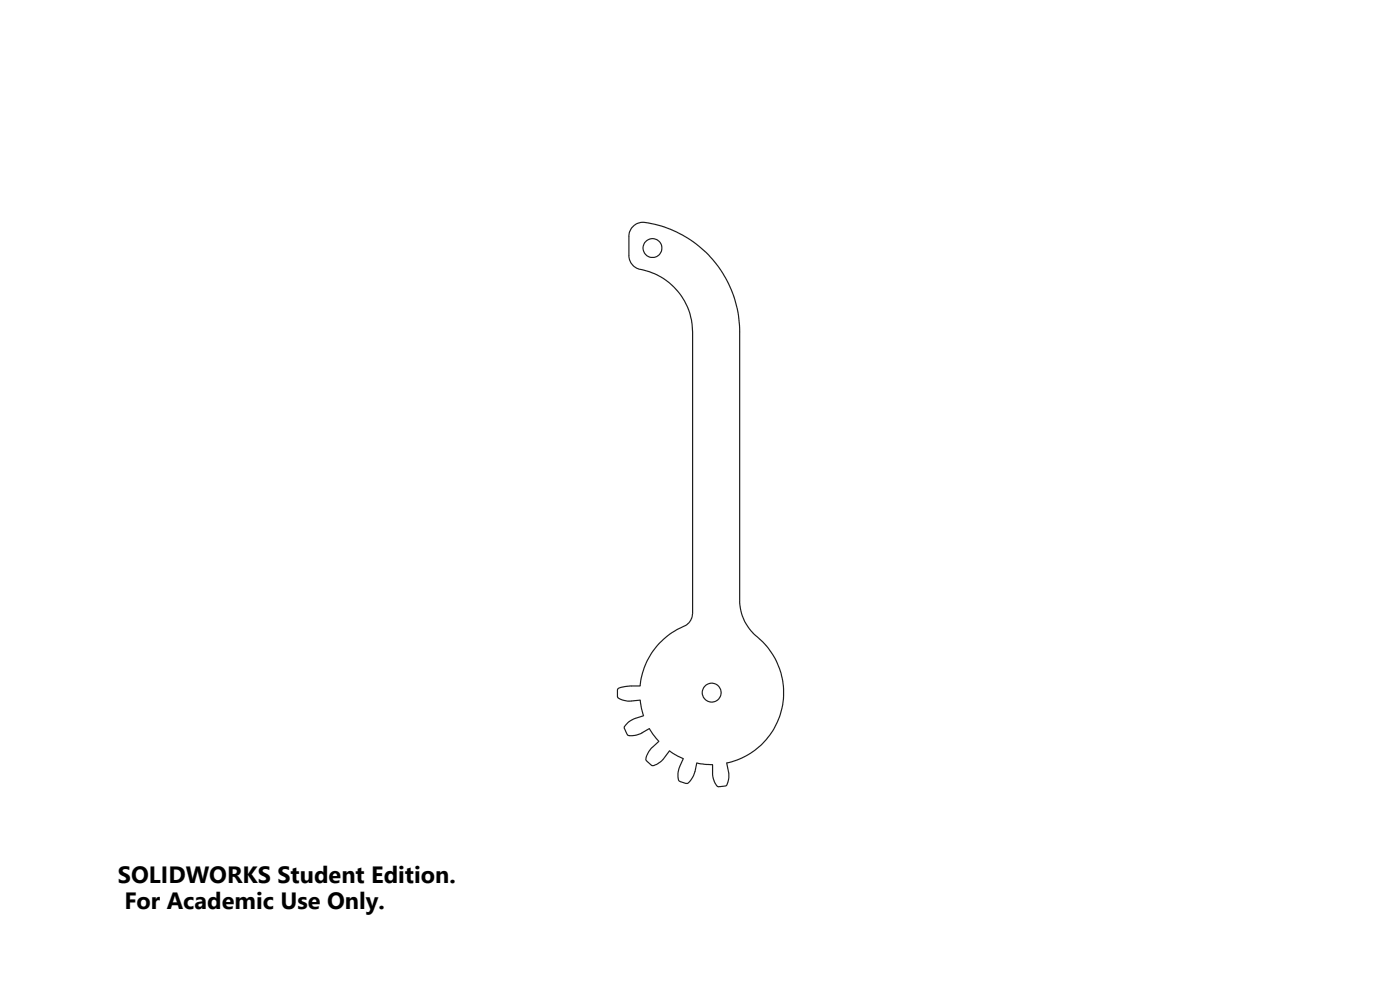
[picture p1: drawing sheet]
<svg xmlns="http://www.w3.org/2000/svg" width="297mm" height="210mm" viewBox="0 0 297 210" stroke-linecap="round" stroke-linejoin="round" font-family="sans-serif">
<g fill="none" stroke="#191924" stroke-width=".25">
<path d="M134.2 48.1a2.95 2.95 0 0 1 2.6-.9 23.5 23.5 0 0 1 20.1 23.2v57.4a10.6 10.6 0 0 0 4.5 8 15.3 15.3 0 0 1-7.2 26l.4 2.1a3 3 0 0 1-.7 2.8 2.42 2.42 0 0 1-1.9 0 4.9 4.9 0 0 1-.8-2.8v-1.7l-1.7-.1-1.7-.3-.4 2.1-.8 1.4a1.09 1.09 0 0 1-.9 .9l-1.3-.4-.5-.4a4.5 4.5 0 0 1 .3-2.8l.8-1.7-1.2-.5-1.8-1.1-1 1.4a3.3 3.3 0 0 1-2.7 1.7l-1.2-1v-.8l.9-1.7 1.8-1.6-1.4-1.7-.6-1.1-1.8 1.1a2.81 2.81 0 0 1-2.9 .2 2.17 2.17 0 0 1-.6-1.8 4.2 4.2 0 0 1 2.4-1.6l1.6-.6-.4-1.6-.3-1.7-1.7 .2a3.4 3.4 0 0 1-3.1-.9v-1.5a.9 .9 0 0 1 1-.5l1.7-.3h2.1l.1-.6a15.6 15.6 0 0 1 9.8-12.4l.8-1 .4-1.4v-59.7a13.8 13.8 0 0 0-11.8-13.5 3 3 0 0 1-1.7-2.7v-4.3l.2-.7z"/>
<circle cx="138.4" cy="52.6" r="1.99"/>
<circle cx="151" cy="146.9" r="2"/>
</g>
<g font-size="5">
<text x="25" y="187.4">SOLIDWORKS Student Edition.</text>
<text x="26.4" y="192.9">For Academic Use Only.</text>
</g>
</svg>
